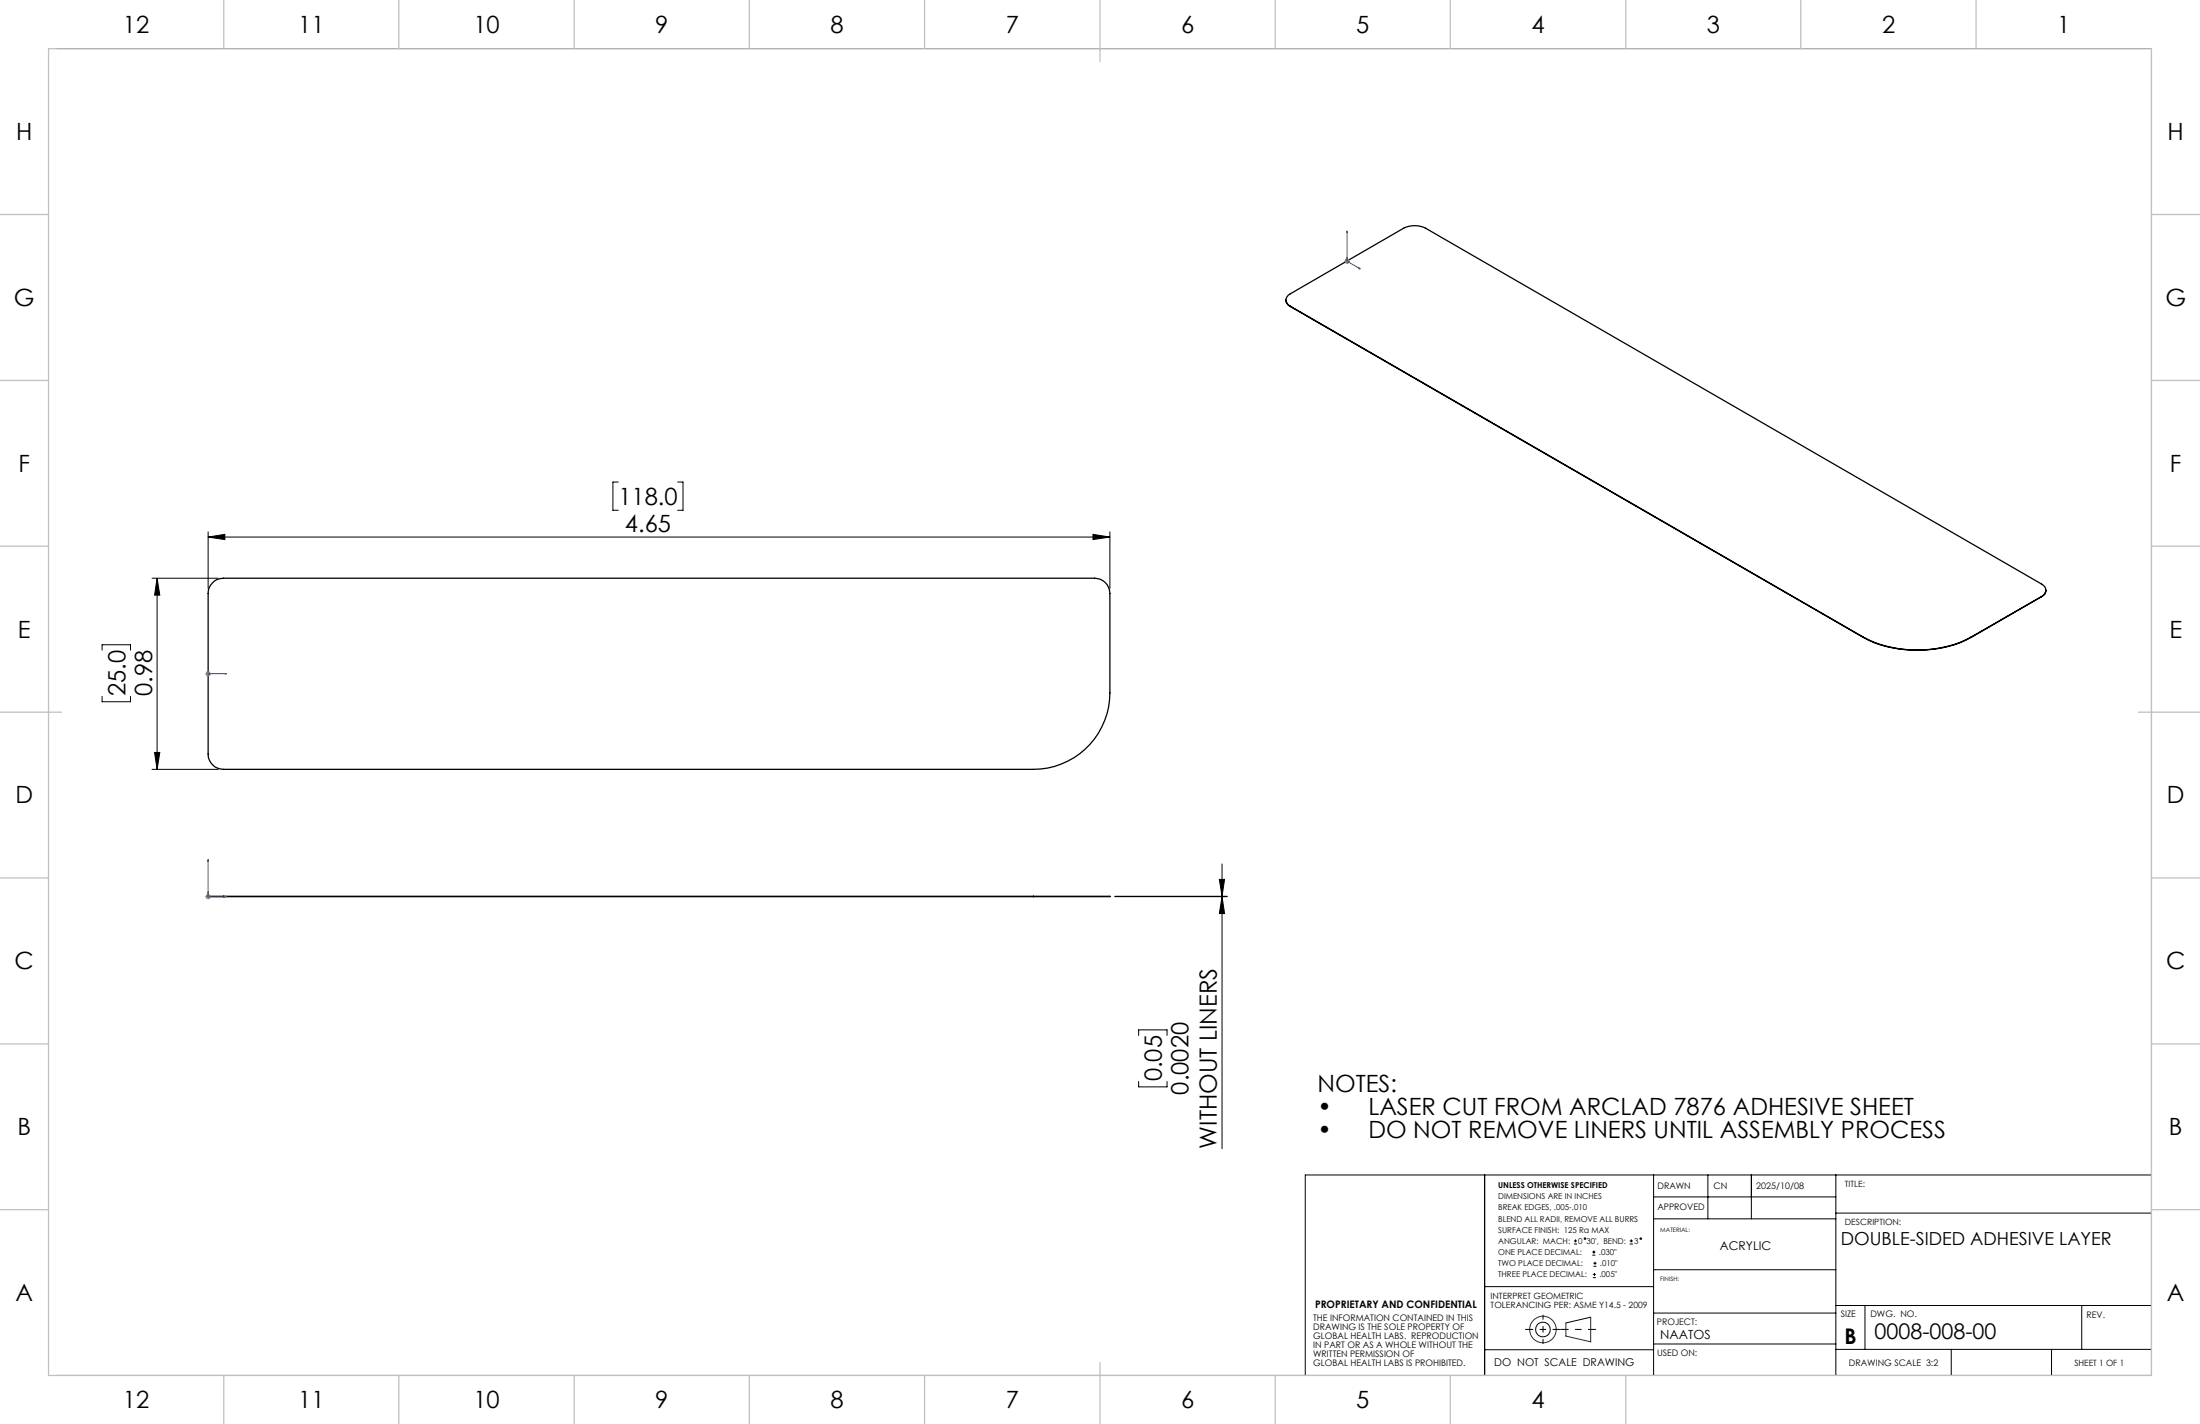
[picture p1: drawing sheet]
<svg xmlns="http://www.w3.org/2000/svg" width="432mm" height="279mm" viewBox="0 0 432 279" stroke-linecap="round" stroke-linejoin="round" font-family="sans-serif">
<g fill="none" stroke="#000" stroke-width=".25">
<path d="M252.4 58.9a1.61 1.61 0 0 0 .9 1.2M253.3 60.1a1.28 1.28 0 0 1-.9-1.2 1.28 1.28 0 0 1 .9-1.3l22.2-12.8a4.9 4.9 0 0 1 4.3 0l120.9 69.8a1.31 1.31 0 0 1 .9 1.2 1.31 1.31 0 0 1-.9 1.3M253.3 60.1l112.4 64.9M253.3 60.1h.1M253.3 60.1l112.4 65M41.7 114.3a2.73 2.73 0 0 1 2.2-.8h170.9a3 3 0 0 1 3 3v19.5a15 15 0 0 1-15 15h-158.9a3 3 0 0 1-3-3v-31.5a2.73 2.73 0 0 1 .8-2.2zM400.7 117.1l-13.8 7.9M400.7 117.1h.1M400.7 117.1l-13.8 8M401.6 115.8v.1a1.43 1.43 0 0 1-.9 1.2M365.7 125a23.3 23.3 0 0 0 21.2 0M365.7 125.1a23.3 23.3 0 0 0 21.2 0"/>
<path d="M365.7 125v.1M386.9 125v.1M43.9 175.9h-3h3M43.9 175.9h.1M43.9 175.9h158.9M202.8 175.9h15h-15M202.8 175.9h.1"/>
</g>
<g fill="none" stroke="#000" stroke-width=".2">
<path d="M11.2 9.5h411.1v260.4h-411.1M121.4 94.6h-1.1v5.5h1.1M133 94.6h1.1v5.5h-1.1M29.8 113.5h13M30.8 113.5l.6 3.3h-1.1zM30.8 113.5v37.5M40.9 105.4l3.2-.6v1.1zM40.9 104.4v11.1M40.9 105.4h176.9M214.5 104.8l3.3 .6-3.3 .5zM217.8 104.4v11.1M20 127.6v-1.1h5.6v1.1"/>
<path d="M20 136.6v1.1h5.6v-1.1M29.8 151h13M30.3 147.6h1.1l-.6 3.4zM218.8 175.9h22M239.3 172.5h1l-.4 3.4zM239.9 175.9l.4 3.3h-1zM239.9 169.5v55.9M223.5 203.2v-1.1h5.6v1.1M223.5 212.2v1.1h5.6v-1.1M291.4 230.5v39.4M324.6 230.5v39.4M324.6 239.1h35.7"/>
<path d="M324.6 234.8h35.7M335.2 230.5v8.6M343.7 230.5v8.6M360.3 230.5v39.4M360.3 238h62M422.3 230.5h-166.1v39.4M291.4 252.4h33.2M308.9 244.1h.6M308.9 243.5h.6M309.2 243.2v.6M312.2 258.4l-4.9 1.2M312.5 246.3h.6"/>
<path d="M312.5 245.7h.6M312.6 250.7h.6M312.6 250h.6M312.7 248.5h.6M312.7 247.9h.6M312.8 245.4v.6M312.9 249.8v.6M313.1 247.6v.6M319.9 244.1h.6M319.9 243.5h.6M320.2 243.2v.6M324.5 249.1h35.8"/>
<path d="M324.6 257.6h35.7M360.3 256.2h62M366 256.2v8.6M408.6 256.2v8.6M291.4 264.8h33.2M324.6 263.7h35.7M360.3 264.8h62M383 264.8v5.1M402.7 264.8v5.1"/>
<circle cx="311.1" cy="243" r=".15"/>
<circle cx="322" cy="243" r=".15"/>
<circle cx="302.8" cy="260.9" r="1.44"/>
</g>
<g fill="none" stroke="#400040" stroke-width=".2">
<path d="M312.2 258.4v4.9l-4.9-1.2v-2.5"/>
<circle cx="302.8" cy="260.9" r="2.61"/>
</g>
<g fill="none" stroke="#00f" stroke-width=".2">
<path d="M264.4 45.3l.1 .3h-.2zM264.4 50.5v.2h-.1zM264.4 51.3l2.6 1.5M264.4 45.3v6M264.4 51.3l.3 .2M264.6 51.3l.1 .2zM266.7 52.5l.3 .3-.3-.1zM40.7 132.2h.2zM40.8 132.2h.1zM40.9 132.2h.1M40.9 132.2h3.6M41.3 132.2h-.2h.2"/>
<path d="M44.5 132.2h-.4h.4M40.9 168.6v.4h-.2zM40.9 174.9v.3h-.1zM40.9 168.6v7.3h3.6M41.1 175.9h.2l-.2 .1zM44.1 175.8l.4 .1-.4 .1z"/>
</g>
<path d="M263.9 51.3h1M264.1 50.9l.7 .7M264.4 50.8v1M264.8 50.9l-.7 .7M40.3 132.2h1M40.5 131.8l.7 .7M40.9 131.7v1M41.2 131.8l-.7 .7M40.3 175.9h1M40.5 175.6l.7 .7M40.9 175.4v1M41.2 175.6l-.7 .7" fill="none" stroke="#808080" stroke-width=".2"/>
<path d="M299.3 260.8h7M306.3 260.8h6.9" fill="none" stroke="#000" stroke-width=".2" stroke-dasharray="15.2 1.3 1.3 1.3" stroke-dashoffset="13.7" stroke-linecap="butt"/>
<path d="M302.9 258v5.7" fill="none" stroke="#000" stroke-width=".2" stroke-dasharray="15.2 1.3 1.3 1.3" stroke-dashoffset="14.3" stroke-linecap="butt"/>
<g fill="none" stroke="#c0c0c0" stroke-width=".25">
<path d="M9.5 9.6h412.8v260.3h-412.8zM43.9 0v9.6M78.3 0v9.6M112.7 0v9.6M147.1 0v9.6M181.5 0v9.6M215.9 0v12.1M250.3 0v9.6M284.7 0v9.6M319.1 0v9.6M353.4 0v9.6M387.8 0v9.6"/>
<path d="M0 42.1h9.5M422.3 42.1h9.5M0 74.6h9.5M422.3 74.6h9.5M0 107.2h9.5M422.3 107.2h9.5M0 139.7h12.1M419.7 139.7h12.1M0 172.3h9.5M422.3 172.3h9.5M0 204.8h9.5M422.3 204.8h9.5"/>
<path d="M0 237.3h9.5M422.3 237.3h9.5M43.9 269.9v9.5M78.3 269.9v9.5M112.7 269.9v9.5M147.1 269.9v9.5M181.5 269.9v9.5M215.9 267.3v12.1M250.3 269.9v9.5M284.7 269.9v9.5M319.1 269.9v9.5"/>
</g>
<g fill="#00f">
<path d="M44.1 132.2h.4zM40.7 132.2h.2z"/>
<path d="M41.1 132.2h.2zM40.8 132.2h.1zM44.1 175.8l.4 .1-.4 .1zM40.9 168.6v.4h-.2z"/>
<path d="M41.1 175.9h.2l-.2 .1zM40.9 174.9v.3h-.1zM266.7 52.5l.3 .3-.3-.1zM264.4 45.3l.1 .3h-.2zM264.6 51.3l.1 .2zM264.4 50.5v.2h-.1z"/>
</g>
<g fill="#000">
<path d="M30.8 113.5l.6 3.3h-1.1zM30.3 147.6h1.1l-.6 3.4zM239.3 172.5h1l-.4 3.4zM239.9 175.9l.4 3.3h-1z"/>
<path d="M40.9 105.4l3.2-.6v1.1zM214.5 104.8l3.3 .6-3.3 .5z"/>
</g>
<g font-size="4.7">
<text x="24.1" y="6.4">12</text>
<text x="58.5" y="6.4">11</text>
<text x="92.9" y="6.4">10</text>
<text x="128.6" y="6.4">9</text>
<text x="163" y="6.4">8</text>
<text x="197.4" y="6.4">7</text>
<text x="231.8" y="6.4">6</text>
<text x="266.2" y="6.4">5</text>
<text x="300.6" y="6.4">4</text>
<text x="335" y="6.4">3</text>
<text x="369.4" y="6.4">2</text>
<text x="403.8" y="6.4">1</text>
<text x="3.2" y="27.5">H</text>
<text x="425.4" y="27.5">H</text>
<text x="2.7" y="60">G</text>
<text x="425" y="60">G</text>
<text x="3.6" y="92.6">F</text>
<text x="425.9" y="92.6">F</text>
<text x="121.4" y="99.1">118.0</text>
<text x="122.7" y="104.3">4.65</text>
<text x="3.5" y="125.1">E</text>
<text x="425.8" y="125.1">E</text>
<text x="24.6" y="136.6" transform="rotate(-90 24.6 136.6)">25.0</text>
<text x="29.8" y="136.6" transform="rotate(-90 29.8 136.6)">0.98</text>
<text x="3" y="157.6">D</text>
<text x="425.3" y="157.6">D</text>
<text x="2.9" y="190.2">C</text>
<text x="425.1" y="190.2">C</text>
<text x="228" y="212.2" transform="rotate(-90 228 212.2)">0.05</text>
<text x="233.3" y="214.8" transform="rotate(-90 233.3 214.8)">0.0020</text>
<text x="258.6" y="214.2">NOTES:</text>
<text x="258.6" y="218.8">•</text>
<text x="268.6" y="218.8">LASER CUT FROM ARCLAD 7876 ADHESIVE SHEET</text>
<text x="3.4" y="222.7">B</text>
<text x="238.8" y="225.4" transform="rotate(-90 238.8 225.4)">WITHOUT LINERS</text>
<text x="258.6" y="223.3">•</text>
<text x="268.6" y="223.3">DO NOT REMOVE LINERS UNTIL ASSEMBLY PROCESS</text>
<text x="425.7" y="222.7">B</text>
<text x="3" y="255.3">A</text>
<text x="425.3" y="255.3">A</text>
<text x="24.1" y="276.3">12</text>
<text x="58.5" y="276.3">11</text>
<text x="92.9" y="276.3">10</text>
<text x="128.6" y="276.3">9</text>
<text x="163" y="276.3">8</text>
<text x="197.4" y="276.3">7</text>
<text x="231.8" y="276.3">6</text>
<text x="266.2" y="276.3">5</text>
<text x="300.6" y="276.3">4</text>
</g>
<g font-size="4.2">
<text x="362" y="263.8">B</text>
<text x="367.9" y="262.7">0008-008-00</text>
</g>
<text font-size="3.5" x="361.3" y="244.3">DOUBLE-SIDED ADHESIVE LAYER</text>
<text font-size="2.5" x="325.9" y="262.7">NAATOS</text>
<text font-size="2.4" x="337.6" y="245.3">ACRYLIC</text>
<text font-size="2.1" x="293.3" y="268">DO NOT SCALE DRAWING</text>
<text font-size="2" x="258.1" y="256.5">PROPRIETARY AND CONFIDENTIAL</text>
<g font-size="1.8">
<text x="325.3" y="233.3">DRAWN</text>
<text x="336.3" y="233.3">CN</text>
<text x="344.7" y="233.3">2025/10/08</text>
<text x="325.3" y="237.5">APPROVED</text>
<text x="257.7" y="259.2">THE INFORMATION CONTAINED IN THIS</text>
<text x="257.7" y="260.9">DRAWING IS THE SOLE PROPERTY OF</text>
<text x="257.7" y="262.7">GLOBAL HEALTH LABS. REPRODUCTION</text>
<text x="325.2" y="260">PROJECT:</text>
<text x="361.3" y="258.4">SIZE</text>
<text x="367.1" y="258.4">DWG. NO.</text>
<text x="409.6" y="258.6">REV.</text>
<text x="257.7" y="264.5">IN PART OR AS A WHOLE WITHOUT THE</text>
<text x="257.7" y="266.2">WRITTEN PERMISSION OF</text>
<text x="257.7" y="268">GLOBAL HEALTH LABS IS PROHIBITED.</text>
<text x="325.2" y="266">USED ON:</text>
<text x="362.9" y="268">DRAWING SCALE 3:2</text>
</g>
<g font-size="1.7">
<text x="362.1" y="232.8">TITLE:</text>
<text x="362.1" y="240.4">DESCRIPTION:</text>
<text x="292.6" y="254.9">INTERPRET GEOMETRIC</text>
<text x="292.6" y="256.6">TOLERANCING PER: ASME Y14.5 - 2009</text>
<text x="407.1" y="268">SHEET 1 OF 1</text>
</g>
<g font-size="1.6">
<text x="294" y="233.1">UNLESS OTHERWISE SPECIFIED</text>
<text x="294" y="235.3">DIMENSIONS ARE IN INCHES</text>
<text x="294" y="237.5">BREAK EDGES, .005-.010</text>
<text x="294" y="239.7">BLEND ALL RADII, REMOVE ALL BURRS</text>
<text x="294" y="241.9">SURFACE FINISH: 125 Ra MAX</text>
<text x="294" y="244.1">ANGULAR: MACH:</text>
<text x="309.8" y="244.1">0</text>
<text x="311.4" y="244.1">30', BEND:</text>
<text x="320.7" y="244.1">3</text>
<text x="294" y="246.3">ONE PLACE DECIMAL:</text>
<text x="294" y="248.5">TWO PLACE DECIMAL:</text>
<text x="294" y="250.6">THREE PLACE DECIMAL:</text>
<text x="313.8" y="246.3">.030&quot;</text>
<text x="313.9" y="250.6">.005&quot;</text>
<text x="314" y="248.5">.010&quot;</text>
</g>
<g font-size="1.2">
<text x="325.9" y="241.8">MATERIAL:</text>
<text x="325.9" y="251.4">FINISH:</text>
</g>
</svg>
